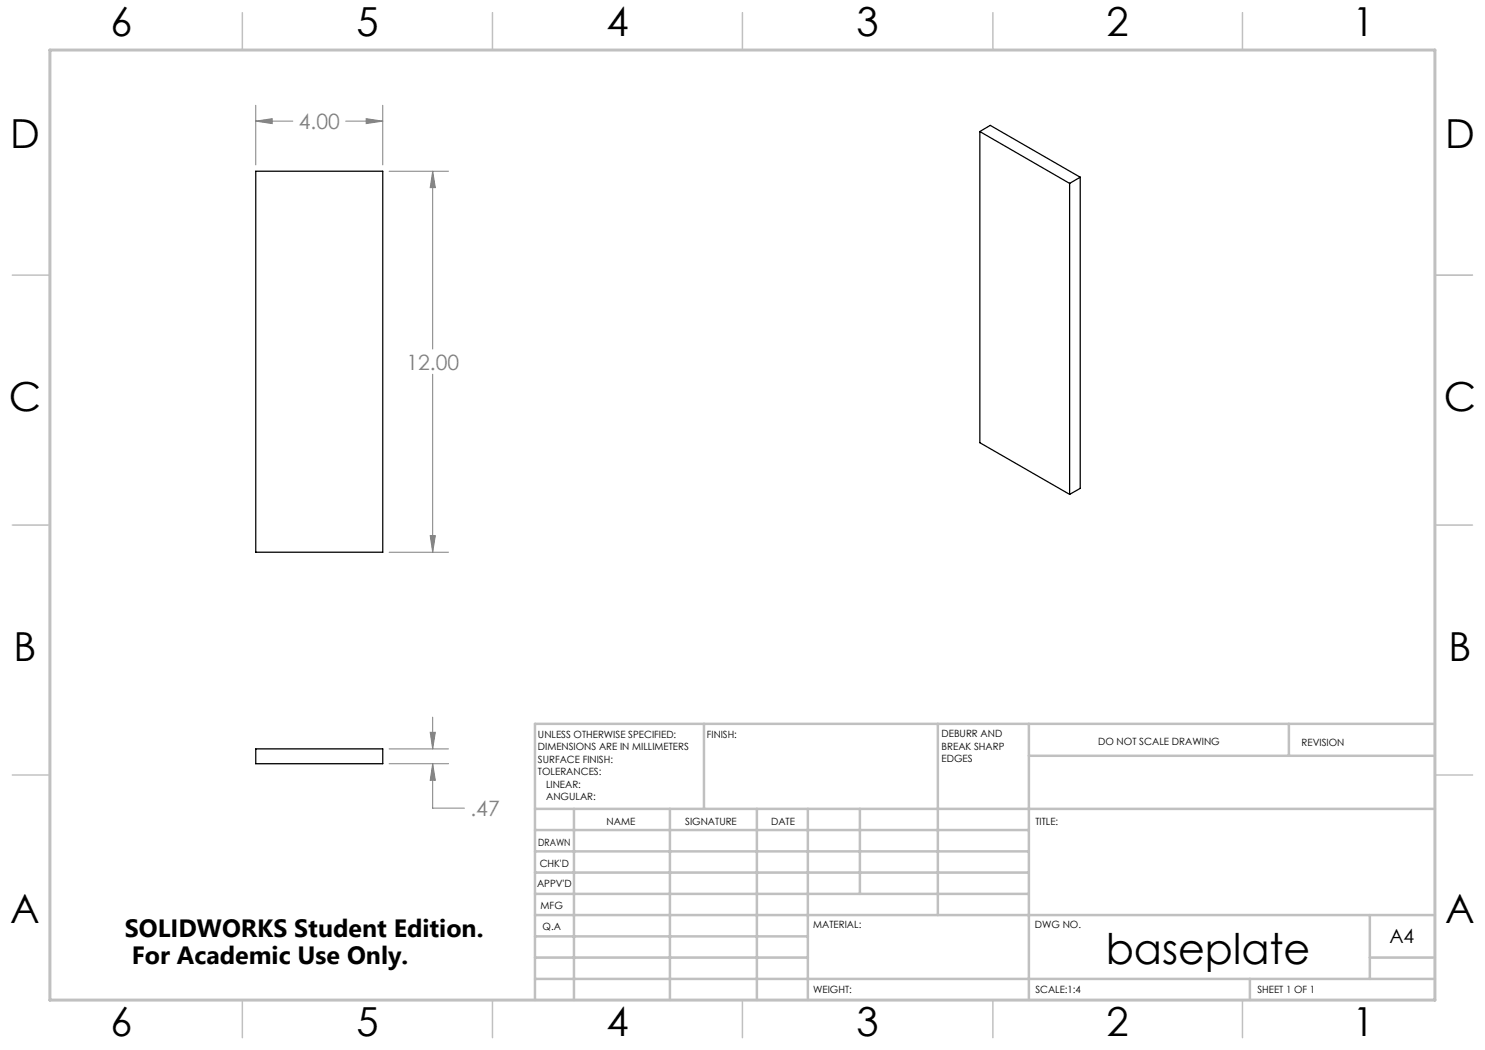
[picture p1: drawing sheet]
<svg xmlns="http://www.w3.org/2000/svg" width="297mm" height="210mm" viewBox="0 0 297 210" stroke-linecap="round" stroke-linejoin="round" font-family="sans-serif">
<g fill="none" stroke="#808080" stroke-width=".2">
<path d="M51.2 24.2l3.2-.5v1zM51.2 21.1v11.9M51.2 24.2h7.4M69.1 24.2h7.5M73.2 23.7l3.4 .5-3.4 .5zM76.6 21.1v11.9M77.8 34.2h11.9M86.5 34.2l.6 3.3h-1.1zM86.5 34.2v35.6M86.5 74.9v35.5M77.8 110.4h11.9M86 107.1h1.1l-.6 3.3z"/>
<path d="M77.8 152.7h11.9M77.8 149.8h11.9M86 146.5h1.1l-.6 3.3zM86.5 152.7l.6 3.4h-1.1zM86.5 143.4v6.4M86.5 152.7v8.9h6.4"/>
</g>
<path d="M287 55h7.5M287 144.8v55.2h-187.2" fill="none" stroke="#c0c0c0" stroke-width=".2"/>
<g fill="none" stroke="#c0c0c0" stroke-width=".5">
<path d="M140.8 144.8v17M187.6 144.8v38.2M205.8 144.8v55.2M205.8 151.2h81.2M257.8 144.8v6.4M287 144.8h-180v55.2M107 161.8h180M107 178.8h98.8M107 174.5h98.8M107 170.3h98.8M107 166h98.8M114.8 161.8v38.2"/>
<path d="M134 161.8v38.2M151.4 161.8v38.2M161.6 161.8v38.2M172 161.8v17M107 195.8h180M107 191.5h54.6M107 187.3h54.6M107 183h180M250 195.8v4.2M274 191.5h13M274 183v12.8"/>
</g>
<g fill="none" stroke="#c0c0c0" stroke-width=".3">
<path d="M48.5 2.5v7.5M98.5 2.5v7.5M148.5 2.5v7.5M198.6 2.5v7.5M248.5 2.5v7.5M2.5 55h7.5M287 55h7.5M2.5 105h7.5M287 105h7.5M2.5 155h7.5M287 155h7.5M48.5 200v7.5"/>
<path d="M98.5 200v7.5M148.5 200v7.5M198.6 200v7.5M248.5 200v7.5"/>
</g>
<path d="M10 10h277v190h-277z" fill="none" stroke="#c0c0c0" stroke-width=".6"/>
<path d="M73.2 23.7l3.4 .5-3.4 .5zM51.2 24.2l3.2-.5v1zM86 107.1h1.1l-.6 3.3zM86.5 34.2l.6 3.3h-1.1zM86.5 152.7l.6 3.4h-1.1zM86 146.5h1.1l-.6 3.3z" fill="#808080"/>
<path d="M51.2 34.2h25.4v76.2h-25.4zM196 26.3v62.2l17.9 10.4M196 26.3l17.9 10.4M196 26.3l2-1.2 18 10.3M213.9 36.7v62.2M216 35.4v62.3l-2.1 1.2M216 35.4l-2.1 1.3M51.2 149.8h25.4v2.9h-25.4z" fill="none" stroke="#000" stroke-width=".25"/>
<text font-size="8.5" x="221.2" y="192.7">baseplate</text>
<g font-size="8">
<text x="22.1" y="7.1">6</text>
<text x="71.3" y="7.2">5</text>
<text x="121.3" y="7.2">4</text>
<text x="171.3" y="7.2">3</text>
<text x="221.3" y="7.2">2</text>
<text x="270.5" y="7.2">1</text>
<text x="2" y="29.6">D</text>
<text x="289" y="29.7">D</text>
<text x="1.8" y="82.1">C</text>
<text x="288.8" y="82.1">C</text>
<text x="2.7" y="132.1">B</text>
<text x="289.7" y="132.2">B</text>
<text x="2" y="184.6">A</text>
<text x="289" y="184.7">A</text>
<text x="22.1" y="207.1">6</text>
<text x="71.3" y="207.2">5</text>
<text x="121.3" y="207.2">4</text>
<text x="171.3" y="207.2">3</text>
<text x="221.3" y="207.2">2</text>
<text x="270.5" y="207.2">1</text>
</g>
<g font-size="5">
<text x="25" y="187.4">SOLIDWORKS Student Edition.</text>
<text x="26.4" y="192.9">For Academic Use Only.</text>
</g>
<g font-size="4.2" fill="#808080">
<text x="59.8" y="25.8">4.00</text>
<text x="81.3" y="73.9">12.00</text>
<text x="94.1" y="163.2">.47</text>
</g>
<text font-size="3.9" x="277.9" y="188.5">A4</text>
<g font-size="2">
<text x="107.6" y="147.6">UNLESS OTHERWISE SPECIFIED:</text>
<text x="141.4" y="147.6">FINISH:</text>
<text x="188.3" y="147.5">DEBURR AND</text>
<text x="188.3" y="150">BREAK SHARP</text>
<text x="219.6" y="149">DO NOT SCALE DRAWING</text>
<text x="260.3" y="149.2">REVISION</text>
<text x="107.6" y="150.1">DIMENSIONS ARE IN MILLIMETERS</text>
<text x="107.6" y="152.6">SURFACE FINISH:</text>
<text x="107.6" y="155.1">TOLERANCES:</text>
<text x="188.3" y="152.5">EDGES</text>
<text x="109.2" y="157.6">LINEAR:</text>
<text x="109.2" y="160.1">ANGULAR:</text>
<text x="121.3" y="165">NAME</text>
<text x="137" y="164.9">SIGNATURE</text>
<text x="154.2" y="164.9">DATE</text>
<text x="207.1" y="164.9">TITLE:</text>
<text x="107.6" y="169.1">DRAWN</text>
<text x="107.9" y="173.3">CHK'D</text>
<text x="107.4" y="177.4">APPV'D</text>
<text x="108.1" y="181.8">MFG</text>
<text x="108.5" y="186">Q.A</text>
<text x="162.6" y="185.5">MATERIAL:</text>
<text x="207" y="185.5">DWG NO.</text>
<text x="162.6" y="198.5">WEIGHT:</text>
<text x="207.1" y="198.6">SCALE:1:4</text>
<text x="251.5" y="198.6">SHEET 1 OF 1</text>
</g>
</svg>
